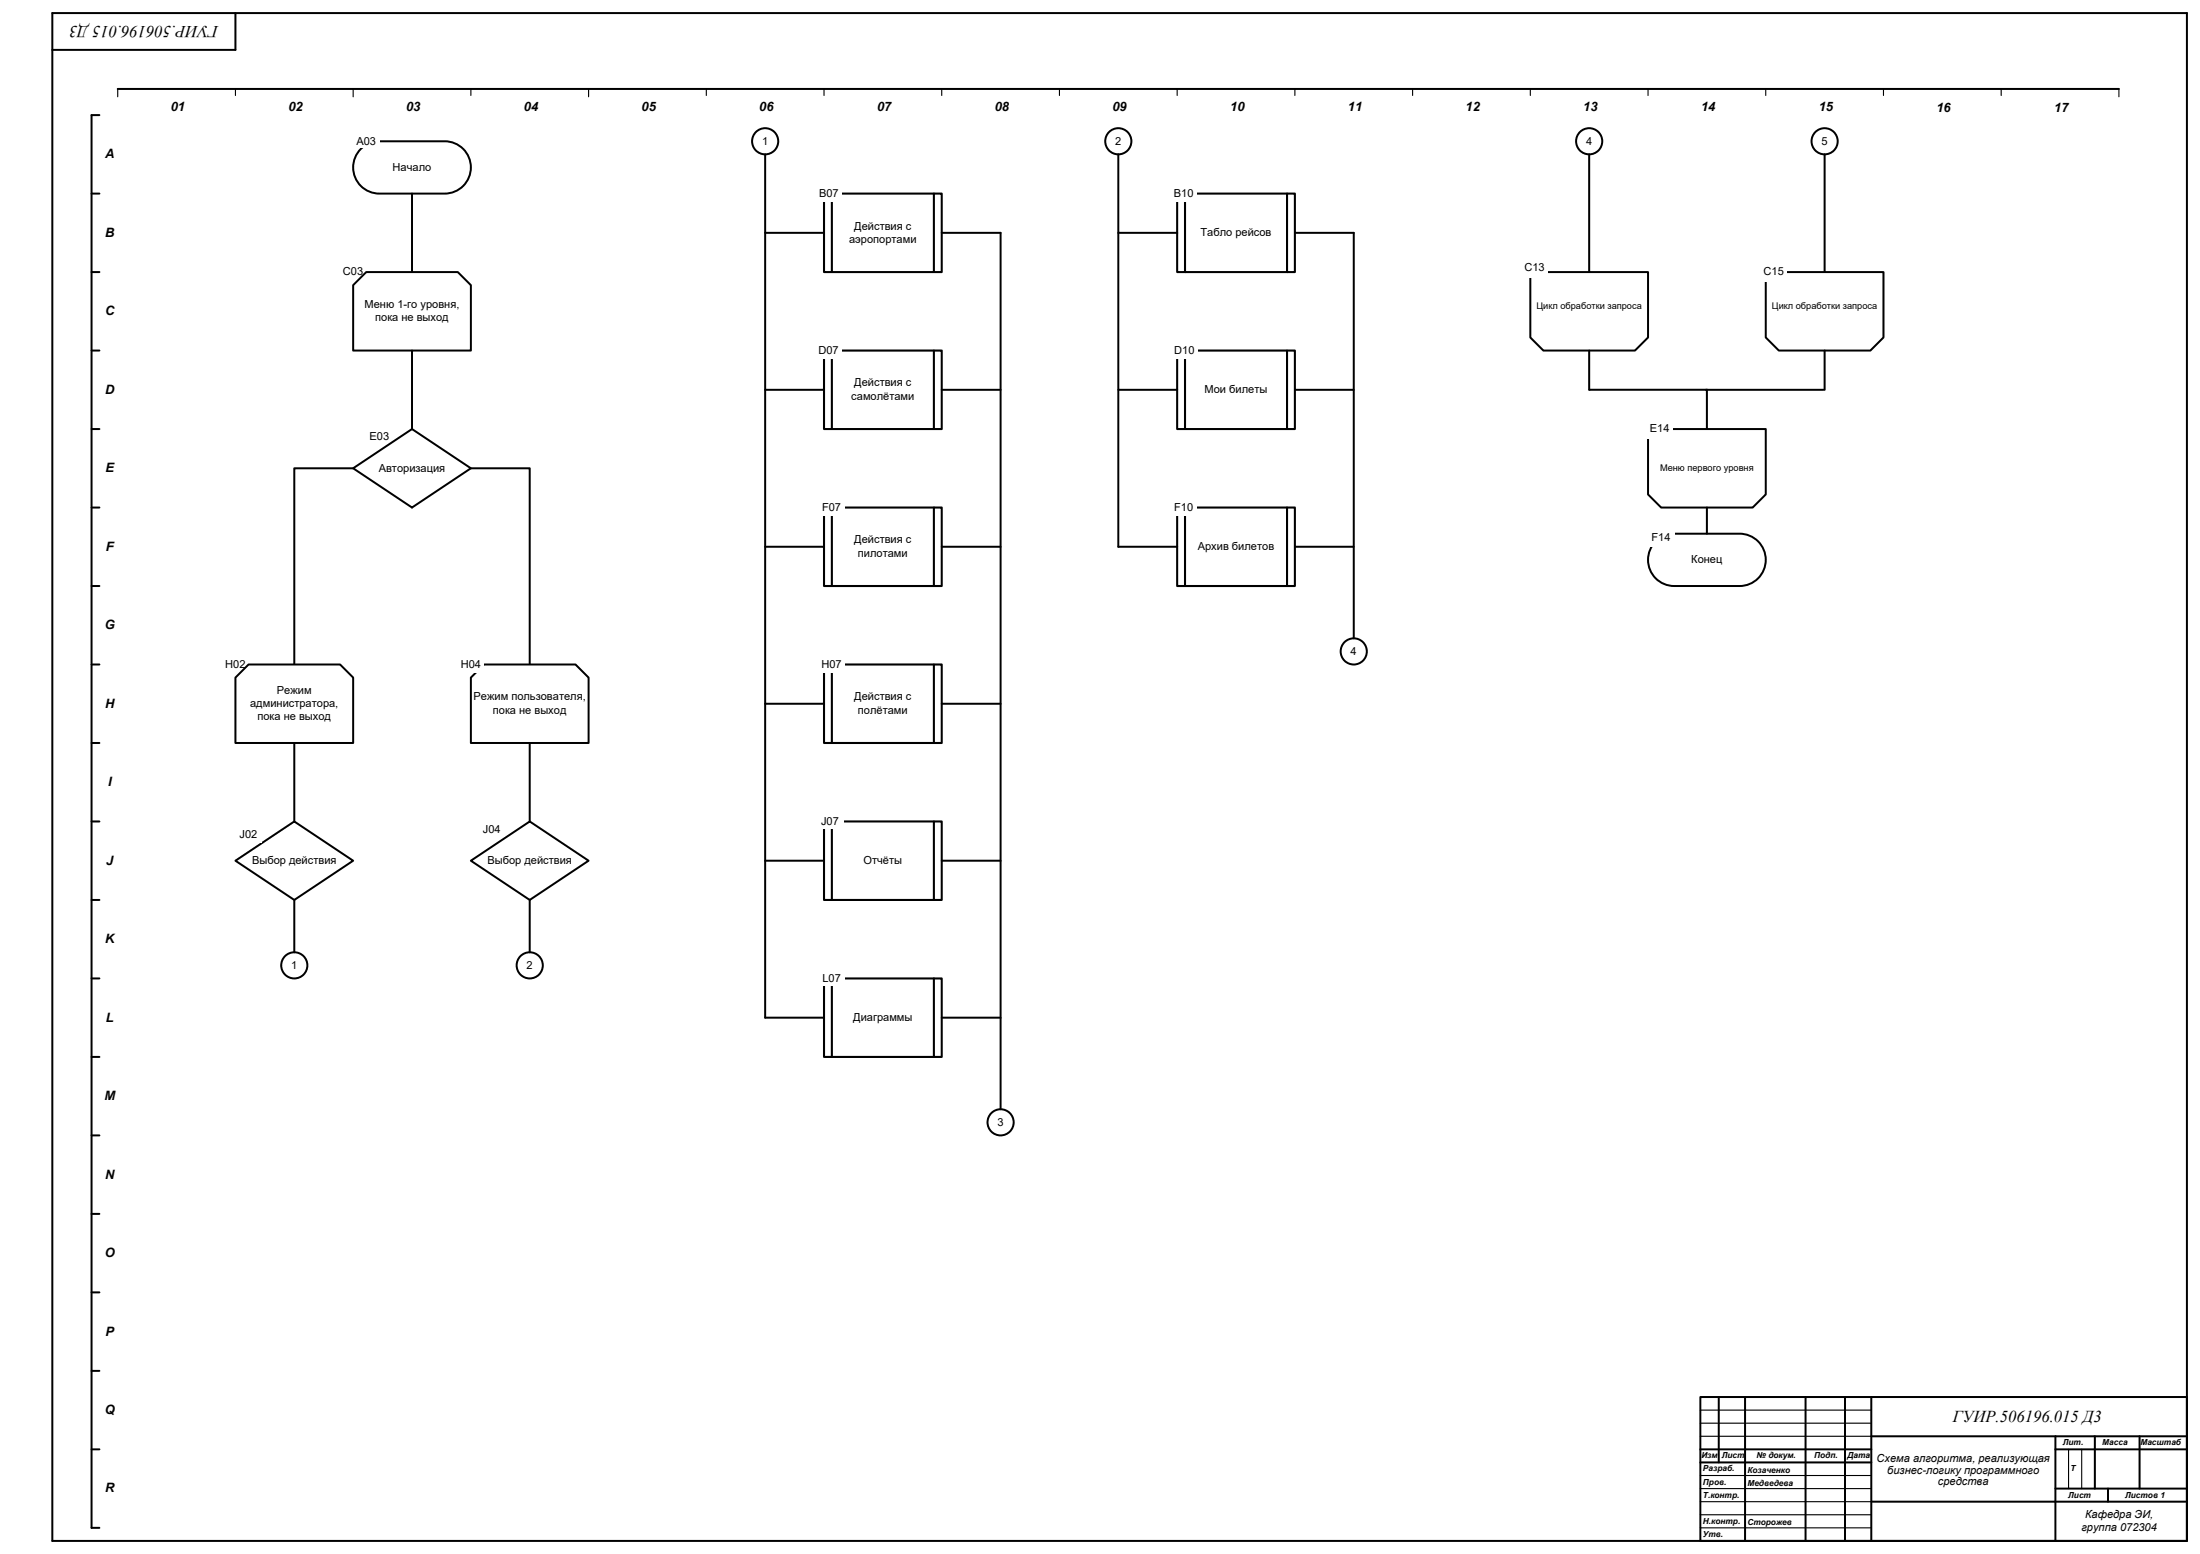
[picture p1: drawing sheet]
<svg xmlns="http://www.w3.org/2000/svg" width="841mm" height="594mm" viewBox="0 0 841 594" stroke-linecap="round" stroke-linejoin="round" font-family="sans-serif">
<g fill="none" stroke="#000" stroke-width=".76">
<path d="M20 5h816v584h-816zM90 5.1v14h-70M45 34h765M38 44h-3v540h3M35 74h3M35 104h3M35 134h3M35 164h3M35 194h3M35 224h3M35 254h3M38 284h-3"/>
<path d="M35 314h3M35 344h3M35 374h3M38 404h-3M35 434h3M35 464h3M35 494h3M38 524h-3M650 534h186v55h-186zM657 534v25M667.1 534v55M690.2 534v55"/>
<path d="M705.3 534v55M715.3 534v55M35 554h3M650 559h65.3M650 554h65.3M715.3 549h120.7M785.7 554h50.3M785.7 549v40M800.8 549v20M817.9 549v20M715.3 574h120.7M785.7 569h50.3"/>
<path d="M805.8 569v5"/>
</g>
<g fill="none" stroke="#000" stroke-width=".42">
<path d="M45 34v3M90 34v2.5M135 34v3M180 34v2.5M225 34v3M270 34v2.5M315 34v2.5M360 34v2.5M405 34v2.5M495 34v2.5M540 34v2.5M585 34v2.5"/>
<path d="M630 34v2.5M675 34v2.5M720 34v2.5M765 34v2.5M810 34v3M650 539h65.3M650 549h65.3M650 544h65.3M790.8 554v15M795.8 554v15M650 564h65.3M650 569h65.3"/>
<path d="M650 574h65.3M650 579h65.3M650 584h65.3"/>
</g>
<path d="M137.9 56.9a10 10 0 0 1 7.1-2.9h25a10 10 0 0 1 10 10 10 10 0 0 1-10 10h-25a10 10 0 0 1-9.2-6.2 10 10 0 0 1 2.1-10.9z" fill-rule="evenodd" fill="#fff" stroke="#000" stroke-width=".76"/>
<path d="M157.5 74v30M135 179h-22.5v75" fill="none" stroke="#000" stroke-width=".76"/>
<path d="M450 34v2.5" fill="none" stroke="#000" stroke-width=".42"/>
<g fill="#fff">
<path d="M135 51.5h10v5h-10z" fill-rule="evenodd"/>
<path d="M130 101h10v6h-10z" fill-rule="evenodd"/>
<path d="M137 175h10v6h-10z" fill-rule="evenodd"/>
</g>
<g fill="#fff" stroke="#000" stroke-width=".76">
<path d="M140 104h35l5 5v25h-45v-25z" fill-rule="evenodd"/>
<circle cx="292.5" cy="54" r="5"/>
<circle cx="112.5" cy="369" r="5"/>
</g>
<path d="M292.5 59v330h22.5M157.5 134v30M157.5 194v-15h45v75" fill="none" stroke="#000" stroke-width=".76"/>
<g fill="#fff" stroke="#000" stroke-width=".76">
<path d="M135 179l22.5-15 22.5 15-22.5 15z" fill-rule="evenodd"/>
<path d="M632.9 206.9a10 10 0 0 1 7.1-2.9h25a10 10 0 0 1 10 10 10 10 0 0 1-10 10h-25a10 10 0 0 1-9.2-6.2 10 10 0 0 1 2.1-10.9z" fill-rule="evenodd"/>
<path d="M675 104h45v25l-5 5h-35l-5-5z" fill-rule="evenodd"/>
<circle cx="607.5" cy="54" r="5"/>
<circle cx="697.5" cy="54" r="5"/>
<circle cx="202.5" cy="369" r="5"/>
<circle cx="382.5" cy="429" r="5"/>
</g>
<g fill="#fff">
<path d="M140 164h10v6h-10z" fill-rule="evenodd"/>
<path d="M85 251h10v6h-10z" fill-rule="evenodd"/>
<path d="M673.1 100.5h10v7h-10z" fill-rule="evenodd"/>
</g>
<path d="M697.5 59v45" fill="none" stroke="#000" stroke-width=".76"/>
<g fill="#fff">
<path d="M630 202h10v7h-10z" fill-rule="evenodd"/>
<path d="M175 251h10v6h-10z" fill-rule="evenodd"/>
</g>
<g fill="#fff" stroke="#000" stroke-width=".76">
<path d="M185 254h35l5 5v25h-45v-25z" fill-rule="evenodd"/>
<path d="M95 254h35l5 5v25h-45v-25z" fill-rule="evenodd"/>
<path d="M90 329l22.5-15 22.5 15-22.5 15z" fill-rule="evenodd"/>
<path d="M180 329l22.5-15 22.5 15-22.5 15z" fill-rule="evenodd"/>
</g>
<path d="M112.5 284v30M202.5 284v30" fill="none" stroke="#000" stroke-width=".76"/>
<g fill="#fff">
<path d="M90 316h10v6h-10z" fill-rule="evenodd"/>
<path d="M183 314h10v6h-10z" fill-rule="evenodd"/>
</g>
<path d="M112.5 344v20M202.5 344v20" fill="none" stroke="#000" stroke-width=".76"/>
<path d="M315 74h45v30h-45z" fill-rule="evenodd" fill="#fff" stroke="#000" stroke-width=".79"/>
<path d="M318 74v30M357 74v30" fill="none" stroke="#000" stroke-width=".79"/>
<path d="M315 134h45v30h-45z" fill-rule="evenodd" fill="#fff" stroke="#000" stroke-width=".79"/>
<path d="M318 134v30M357 134v30" fill="none" stroke="#000" stroke-width=".79"/>
<path d="M315 194h45v30h-45z" fill-rule="evenodd" fill="#fff" stroke="#000" stroke-width=".79"/>
<path d="M318 194v30M357 194v30" fill="none" stroke="#000" stroke-width=".79"/>
<path d="M315 254h45v30h-45z" fill-rule="evenodd" fill="#fff" stroke="#000" stroke-width=".79"/>
<path d="M318 254v30M357 254v30" fill="none" stroke="#000" stroke-width=".79"/>
<path d="M315 314h45v30h-45z" fill-rule="evenodd" fill="#fff" stroke="#000" stroke-width=".79"/>
<path d="M318 314v30M357 314v30" fill="none" stroke="#000" stroke-width=".79"/>
<path d="M315 374h45v30h-45z" fill-rule="evenodd" fill="#fff" stroke="#000" stroke-width=".79"/>
<path d="M318 374v30M357 374v30" fill="none" stroke="#000" stroke-width=".79"/>
<path d="M292.5 89h22.5M360 89h22.5v335M292.5 149h22.5M360 149h22.5M292.5 209h22.5M360 209h22.5M292.5 269h22.5M360 269h22.5M292.5 329h22.5M360 329h22.5M360 389h22.5" fill="none" stroke="#000" stroke-width=".76"/>
<circle cx="427.5" cy="54" r="5" fill="#fff" stroke="#000" stroke-width=".76"/>
<path d="M427.5 59v150" fill="none" stroke="#000" stroke-width=".76"/>
<circle cx="517.5" cy="249" r="5" fill="#fff" stroke="#000" stroke-width=".76"/>
<path d="M450 74h45v30h-45z" fill-rule="evenodd" fill="#fff" stroke="#000" stroke-width=".79"/>
<path d="M453 74v30M492 74v30" fill="none" stroke="#000" stroke-width=".79"/>
<path d="M450 134h45v30h-45z" fill-rule="evenodd" fill="#fff" stroke="#000" stroke-width=".79"/>
<path d="M453 134v30M492 134v30" fill="none" stroke="#000" stroke-width=".79"/>
<path d="M450 194h45v30h-45z" fill-rule="evenodd" fill="#fff" stroke="#000" stroke-width=".79"/>
<path d="M453 194v30M492 194v30" fill="none" stroke="#000" stroke-width=".79"/>
<path d="M427.5 89h22.5M495 89h22.5v155M427.5 149h22.5M495 149h22.5M427.5 209h22.5M495 209h22.5" fill="none" stroke="#000" stroke-width=".76"/>
<g fill="#fff">
<path d="M311.9 71h10v6h-10z" fill-rule="evenodd"/>
<path d="M312.9 191h10v6h-10z" fill-rule="evenodd"/>
<path d="M312.9 251h10v6h-10z" fill-rule="evenodd"/>
<path d="M312.3 311h10v6h-10z" fill-rule="evenodd"/>
<path d="M312.9 371h10v6h-10z" fill-rule="evenodd"/>
<path d="M447.5 71h10v6h-10z" fill-rule="evenodd"/>
<path d="M447.5 191h10v6h-10z" fill-rule="evenodd"/>
</g>
<path d="M607.5 59v45" fill="none" stroke="#000" stroke-width=".76"/>
<g fill="#fff" stroke="#000" stroke-width=".76">
<path d="M585 104h45v25l-5 5h-35l-5-5z" fill-rule="evenodd"/>
<path d="M630 164h45v25l-5 5h-35l-5-5z" fill-rule="evenodd"/>
</g>
<path d="M581.6 99h10v7h-10z" fill-rule="evenodd" fill="#fff"/>
<path d="M607.5 134v15M697.5 134v15M607.6 149h89.5M652.5 149v15M652.5 194v10" fill="none" stroke="#000" stroke-width=".76"/>
<g fill="#fff">
<path d="M629.5 160.5h10v7h-10z" fill-rule="evenodd"/>
<path d="M311.8 131h10v6h-10z" fill-rule="evenodd"/>
<path d="M447.7 131h10v6h-10z" fill-rule="evenodd"/>
</g>
<g font-size="6.3">
<text x="83.5" y="10.1" transform="rotate(-180 83.5 10.1)">ГУИР.506196.015 Д3</text>
<text x="746.5" y="543.4">ГУИР.506196.015 Д3</text>
</g>
<g font-size="4.9">
<text x="65.3" y="42.5">01</text>
<text x="110.3" y="42.5">02</text>
<text x="155.3" y="42.5">03</text>
<text x="200.3" y="42.5">04</text>
<text x="245.3" y="42.5">05</text>
<text x="290.3" y="42.5">06</text>
<text x="335.3" y="42.5">07</text>
<text x="380.3" y="42.5">08</text>
<text x="425.3" y="42.5">09</text>
<text x="470.3" y="42.5">10</text>
<text x="515.3" y="42.5">11</text>
<text x="560.3" y="42.5">12</text>
<text x="605.3" y="42.5">13</text>
<text x="650.3" y="42.5">14</text>
<text x="695.3" y="42.5">15</text>
<text x="740.3" y="43">16</text>
<text x="785.3" y="43">17</text>
<text x="40.2" y="60.5">A</text>
<text x="40.2" y="90.5">B</text>
<text x="40.2" y="120.5">C</text>
<text x="40.2" y="150.5">D</text>
<text x="40.4" y="180.5">E</text>
<text x="40.5" y="210.5">F</text>
<text x="40.1" y="240.5">G</text>
<text x="40.2" y="270.5">H</text>
<text x="41.3" y="300.5">I</text>
<text x="40.6" y="330.5">J</text>
<text x="40.2" y="360.5">K</text>
<text x="40.5" y="390.5">L</text>
<text x="39.9" y="420.5">M</text>
<text x="40.2" y="450.5">N</text>
<text x="40.1" y="480.5">O</text>
<text x="40.4" y="510.5">P</text>
<text x="40.1" y="540.5">Q</text>
<text x="40.2" y="570.5">R</text>
</g>
<g font-size="4.2">
<text x="136.2" y="55.3">A03</text>
<text x="291.3" y="55.3">1</text>
<text x="426.3" y="55.3">2</text>
<text x="606.3" y="55.3">4</text>
<text x="696.3" y="55.3">5</text>
<text x="150.1" y="65.3">Начало</text>
<text x="313.1" y="75.3">B07</text>
<text x="448.7" y="75.3">B10</text>
<text x="326.6" y="87.7">Действия с</text>
<text x="324.6" y="92.8">аэропортами</text>
<text x="458.9" y="90.3">Табло рейсов</text>
<text x="131.1" y="105.3">С03</text>
<text x="582.7" y="103.8">C13</text>
<text x="674.2" y="105.3">С15</text>
<text x="139.4" y="117.7">Меню 1-го уровня,</text>
<text x="143.4" y="122.8">пока не выход</text>
<text x="312.9" y="135.3">D07</text>
<text x="448.9" y="135.3">D10</text>
<text x="326.6" y="147.7">Действия с</text>
<text x="325.4" y="152.8">самолётами</text>
<text x="460.5" y="150.3">Мои билеты</text>
<text x="630.7" y="165.3">E14</text>
<text x="141.2" y="168.3">E03</text>
<text x="138.2" y="179.3">E04Авторизация</text>
<text x="314.3" y="195.3">F07</text>
<text x="448.9" y="195.3">F10</text>
<text x="326.6" y="207.7">Действия с</text>
<text x="631.4" y="206.8">F14</text>
<text x="328" y="212.8">пилотами</text>
<text x="457.9" y="210.3">Архив билетов</text>
<text x="646.5" y="215.3">Конец</text>
<text x="516.3" y="250.3">4</text>
<text x="86.1" y="255.3">H02</text>
<text x="176.1" y="255.3">H04</text>
<text x="314" y="255.3">H07</text>
<text x="105.9" y="265.2">Режим</text>
<text x="181" y="267.7">Режим пользователя,</text>
<text x="326.6" y="267.7">Действия с</text>
<text x="95.6" y="270.3">администратора,</text>
<text x="98.4" y="275.4">пока не выход</text>
<text x="188.4" y="272.8">пока не выход</text>
<text x="328" y="272.8">полётами</text>
<text x="313.9" y="315.3">J07</text>
<text x="91.6" y="320.3">J02</text>
<text x="184.6" y="318.3">J04</text>
<text x="96.3" y="330.3">Выбор действия</text>
<text x="186.3" y="330.3">Выбор действия</text>
<text x="330.1" y="330.3">Отчёты</text>
<text x="111.3" y="370.3">1</text>
<text x="201.3" y="370.3">2</text>
<text x="314.4" y="375.3">L07</text>
<text x="326.1" y="390.3">Диаграммы</text>
<text x="381.3" y="430.3">3</text>
<text x="717.4" y="558.7">Схема алгоритма, реализующая</text>
<text x="721.4" y="563.3">бизнес-логику программного</text>
<text x="740.8" y="567.5">средства</text>
<text x="797.1" y="580.2">Кафедра ЭИ,</text>
<text x="795.7" y="585.2">группа 072304</text>
</g>
<g font-size="3.5">
<text x="587.3" y="117.9">Цикл обработки запроса</text>
<text x="677.3" y="117.9">Цикл обработки запроса</text>
<text x="634.6" y="180.1">Меню первого уровня</text>
</g>
<g font-size="3.2">
<text x="650.4" y="557.5">Изм</text>
<text x="658.2" y="557.5">Лист</text>
<text x="671.5" y="557.5">№ докум.</text>
<text x="693.5" y="557.5">Подп.</text>
<text x="706.3" y="557.5">Дата</text>
<text x="788.6" y="552.5">Лит.</text>
<text x="803.6" y="552.5">Масса</text>
<text x="818.2" y="552.5">Масштаб</text>
<text x="651" y="562.5">Разраб.</text>
<text x="668" y="563">Козаченко</text>
<text x="791.5" y="562.5">Т</text>
<text x="651" y="567.5">Пров.</text>
<text x="668" y="568">Медведева</text>
<text x="651" y="572.5">Т.контр.</text>
<text x="790.6" y="572.5">Лист</text>
<text x="812.4" y="572.5">Листов 1</text>
<text x="651" y="582.5">Н.контр.</text>
<text x="651" y="587.5">Утв.</text>
<text x="668" y="583">Сторожев</text>
</g>
</svg>
